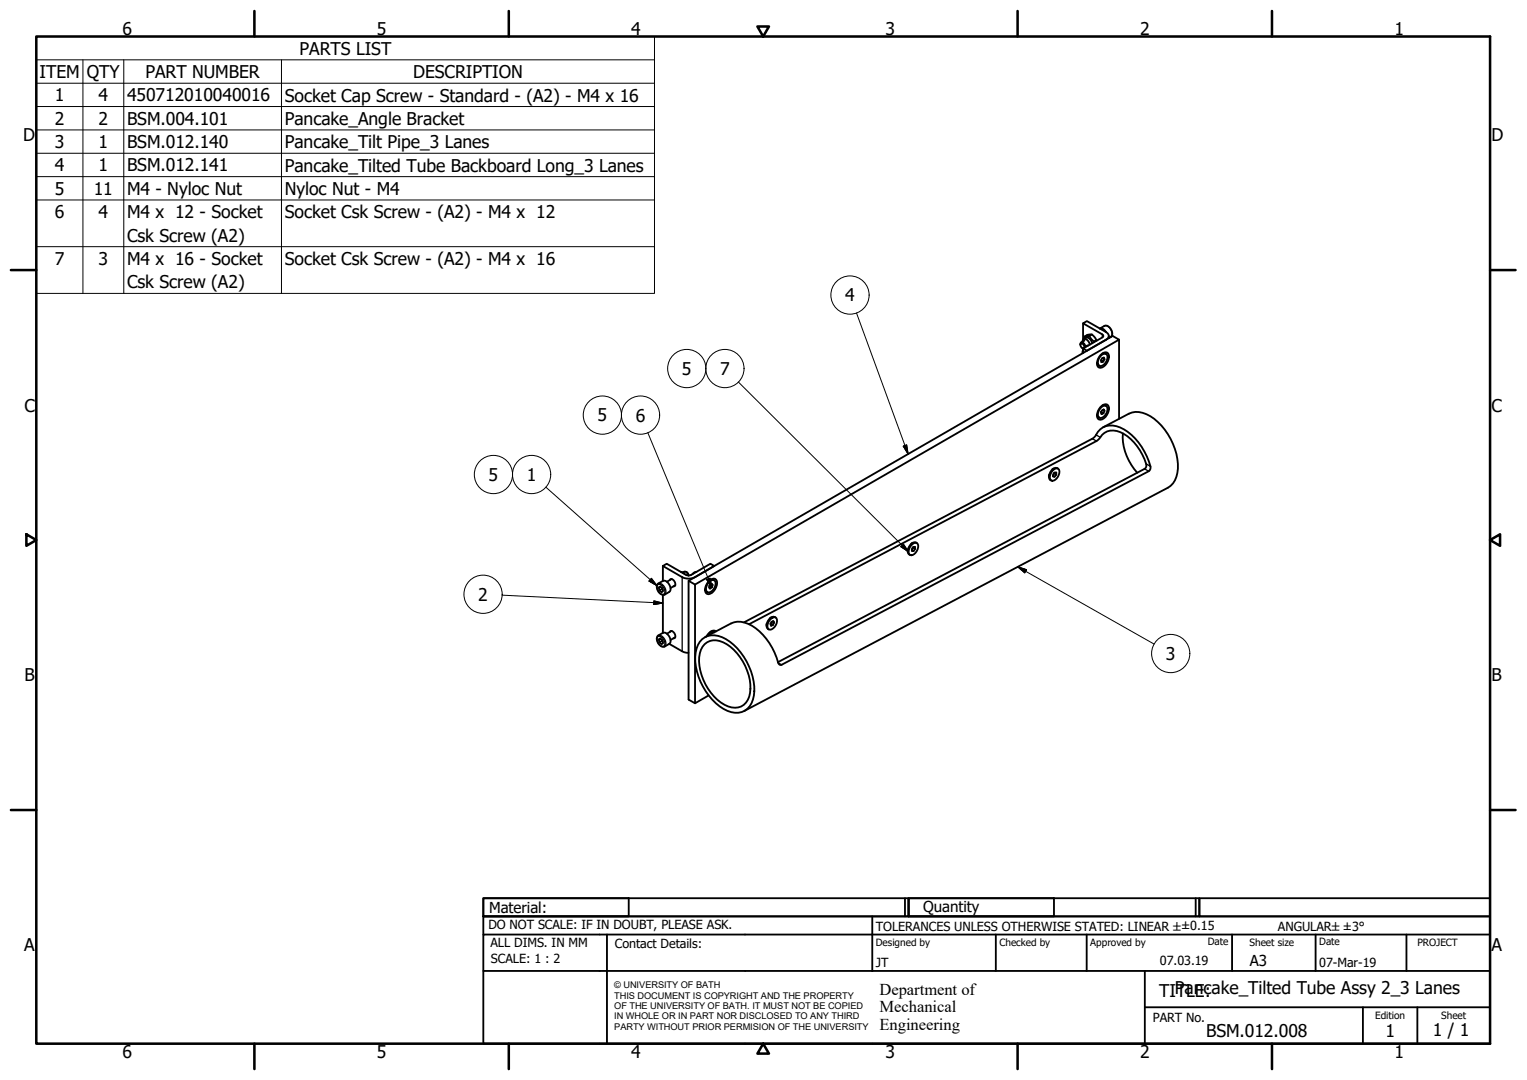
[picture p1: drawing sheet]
<svg xmlns="http://www.w3.org/2000/svg" width="420mm" height="297mm" viewBox="0 0 420 297" stroke-linecap="round" stroke-linejoin="round" font-family="sans-serif">
<!-- layer: Visible (ISO) -->
<g fill="none" stroke="#000" stroke-width=".51">
<path d="M297.3 94.8l.2-.6a1.14 1.14 0 0 1 1.2 1.1M297.8 95.8l.2 .1M297.9 94l.2-.7a1.53 1.53 0 0 1 1.8 1.5M298 95.9h.1M298 88.9l1.1-.6 5.3 3.1a1.09 1.09 0 0 1 .7 1 1.09 1.09 0 0 1-.7 1l-5.3 3.1-1.1-.7 5.3-3 .3-.4-.3-.4zM298 96.3l-.1 .9M298 88.9v4.5M298.2 93.2l.6-.3a1.62 1.62 0 0 1 1.7 1.5M298.4 95.6v-.3a.79 .79 0 0 0-1.1-.7 1.02 1.02 0 0 0 .7 1.2v1.3M298.4 93.7l-.9 .5M298.4 93.1l.1-.6 1.2-.1 1.3 1.5-.1 .3M298.5 92.5a1.85 1.85 0 0 1 1.9-.5 1.85 1.85 0 0 1 1.3 1.5v.2"/>
<path d="M299.4 95l-.5 .2-.6 .5M300.4 92l-.7 .4M301.7 93.5l-.7 .4M301.8 99.8l.2 .5 .5 .3M302.8 97.7a1.51 1.51 0 0 1 2.1-.5 3 3 0 0 1-2.1 4 1.14 1.14 0 0 1-.9-1.8zM303 97.8a1 1 0 0 1 1.7 0 2.44 2.44 0 0 1-2.1 2.9 1.58 1.58 0 0 1 0-2.5zM303.3 97.2l.6-.1 .5 .3M303.3 98.5l.6 .3-.2-.5-.4 .2-.4 .7 .2 .4 .5-.2-.7-.3M303.9 98.8l-.3 .6M304.4 91.4a1.63 1.63 0 0 0-1.8-1l1.3-.8a2.01 2.01 0 0 1 2.1 2.4l-.2 .5-.7 .5v-.6M307.9 93.4v21.8M301.8 114.1l.2 .5 .5 .3"/>
<path d="M302.8 112a1.51 1.51 0 0 1 2.1-.5 3 3 0 0 1-2.1 4 1.14 1.14 0 0 1-.9-1.8zM302.8 112.3a1.18 1.18 0 0 1 1.8-.4 2.51 2.51 0 0 1-1.8 3.1 1.33 1.33 0 0 1-.3-2.3zM303 113.3h.1M303 113.2v.1M303.3 111.5l.6-.1 .5 .2M303.5 112.7l.4 .3-.2-.4-.5 .3-.3 .6 .2 .4 .5-.2-.6-.4M303.6 117.5l7-3.7a7.3 7.3 0 0 1 8 2.3 17.1 17.1 0 0 1 5.4 14 5.6 5.6 0 0 1-2.6 4l-116.6 61.4M303.9 113l-.3 .7M309 119.2a14.6 14.6 0 0 0 3.9 10.8M288.6 130.6v.6M289.6 129.4a1.1 1.1 0 0 1 1.8-.2 2.51 2.51 0 0 1-1.9 3 1.41 1.41 0 0 1-.2-2.3zM289.9 128.8l-.4 .3"/>
<path d="M290 130.2l.6 .4-.4 .5M290 130.2h-.1M290 130.2h.1M290.6 130.6v-.6l-.4-.1-.4 .6v.6h.4l-.4-.2M291.1 128.9a1.48 1.48 0 0 0-2.1 .9 1.49 1.49 0 0 0 .2 2.4M182.4 155.7l1.1-.6 5.3 3 .7 .2 .7-.2 5.3-3 1 .6-5.3 3-1.7 .5-1.8-.5zM182.4 155.7v4.1M184.3 159.5l.1-.2a1.26 1.26 0 0 1 1.2 .6 1.26 1.26 0 0 1 0 1.4h-.3M184.8 159.2l-1.3 .8M187.3 157.3l.6 .1 .5 .5M187.9 157.4a.97 .97 0 0 1 1.1 0 .97 .97 0 0 1 .5 .9M188.8 157.3l.4 .3 .3 .7"/>
<path d="M189.5 159.8l1.7 1v32.6M191.6 157.3l-.5 .1-.6 .5M195 159.9a1.24 1.24 0 0 1 1.1-.8 1.24 1.24 0 0 1 1.2 .7 3.3 3.3 0 0 1-2.3 3.6 1.46 1.46 0 0 1-.8-2.4zM195.5 159.5l.5-.1 .5 .2M249.7 151.1v.5M250.7 150a1.16 1.16 0 0 1 1.8-.4 2.53 2.53 0 0 1-1.8 3.1 1.35 1.35 0 0 1-.3-2.2zM251.1 149.3l-.4 .2M251.2 150.6l.6 .4-.4 .6M251.2 150.6l-.1 .1M251.8 151v-.6h-.5l-.4 .6v.6h.5l-.5-.3M252.3 149.4a1.48 1.48 0 0 0-2.2 .9 1.44 1.44 0 0 0 .3 2.3M180.9 160.7l1.5-.9a2.01 2.01 0 0 1 1.7 3l-1.2 .7a2.02 2.02 0 0 1-2-2.8z"/>
<path d="M181.3 175.9l.4-.3 .6 .5 .2 .8-.4 .3-.7-.5zM181.3 161.6l.4-.3 .6 .5 .2 .8-.4 .3-.7-.5zM181.7 175.6l-.4 .3M181.7 161.3l-.4 .3M182.1 176l.1 .3M182.1 161.7l.1 .3M182.2 176.3l-.8 .4M182.2 176.3l.1 .1M182.2 162l-.8 .4M182.2 162l.1 .1M182.4 174.1a1.93 1.93 0 0 1 2.1 2v.4l-.4 .6M182.4 174.1l-1.3 .7a1.96 1.96 0 0 0 0 2 1.96 1.96 0 0 0 1.8 1l1.2-.7"/>
<path d="M182.4 163.6v10.5M184.1 177.1l3.6 2 1.8 .5M184.3 173.8l.1-.2a1.26 1.26 0 0 1 1.2 .6 1.26 1.26 0 0 1 0 1.3l-.3 .1M184.8 173.5l-1.3 .8M185.8 175.3l-1.3 .7M185.8 161l-1.3 .7M191.2 160.8l116.7-67.4-1.8-1-116.6 67.4v32.6l1.7 1 3.8-2.1M193.2 175.8a6 6 0 0 1 7.6 .7 17.1 17.1 0 0 1 6.6 14.8 4.9 4.9 0 0 1-7.3 4.2 16.7 16.7 0 0 1-8.7-16 6.2 6.2 0 0 1 1.8-3.7zM193.9 177.2a4.7 4.7 0 0 1 6.1 0 14.4 14.4 0 0 1 6.1 14.4 4.3 4.3 0 0 1-6.7 2.3 14.5 14.5 0 0 1-6.8-14.3l.3-.9zM194 162l.2 .6 .4 .3M195.2 160a.98 .98 0 0 1 1.3-.4 .98 .98 0 0 1 .3 1.4 2.29 2.29 0 0 1-2 1.9 1.61 1.61 0 0 1 0-2.4zM195.2 161.2h.1"/>
<path d="M195.3 160.9l-.1 .3M195.5 173.8l.5-.1 .5 .2a1.45 1.45 0 0 0-1.8 1M195.7 160.6l.4 .3-.3-.3-.5 .3-.2 .7 .3 .3 .5-.3-.7-.4M196.1 160.9l-.2 .7M197 173.7a1.66 1.66 0 0 0-2.3 .8l-.3 .5M204.7 171.2l96.5-51a5 5 0 0 1 6-3 15.5 15.5 0 0 1 9.3 11.1 1.26 1.26 0 0 1-.4 1.3l-101 53.2a.72 .72 0 0 1-1-.6 16.5 16.5 0 0 0-8.2-10.6 5.5 5.5 0 0 0-4.8-.1l-7 3.7M206.1 171.7l95.6-50.4 .6-.5a4.5 4.5 0 0 1 6.9-1.5 14.6 14.6 0 0 1 6.2 8.7l-.2 .7-.3 .3-100.8 53.1M210.9 171.6v.5M212 171.5h.1M212.2 170.1a.89 .89 0 0 1 1.2-.3 .89 .89 0 0 1 .4 1.1 2.32 2.32 0 0 1-2.2 2.2 2 2 0 0 1 .6-3zM212.2 169.8l-.4 .2M212.5 170.9l.5 .3-.2-.4-.5 .3-.3 .6 .2 .4 .5-.2"/>
<path d="M213 171.2l-.3 .7-.7-.4M213.4 169.8a1.45 1.45 0 0 0-2.1 1 1.5 1.5 0 0 0 .2 2.3"/>
</g>
<!-- layer: Visible Narrow (ISO) -->
<path d="M303.3 92v.8M303.9 89.6a2.02 2.02 0 0 1 1.7 3.1M301.6 119.6l1.1 .7M300.6 120.7l1.1 .6M314.9 129l1.2 .6M315.4 127.6l1.1 .7M187.7 158.7v20.4M181.1 175.1a1.78 1.78 0 0 1 1.6 2.6 1.77 1.77 0 0 1-1.6-2.6zM181.1 160.8a1.78 1.78 0 0 1 1.6 2.6 1.77 1.77 0 0 1-1.6-2.6zM181.1 174.8a2.03 2.03 0 0 1 1.8 3M181.1 160.5a2.03 2.03 0 0 1 1.8 3M214.1 182.3l1 .5" fill="none" stroke="#000" stroke-width=".36"/>
<!-- layer: Visible (ISO) -->
<g fill="#000">
<circle cx="251.2" cy="150.6" r=".25"/>
<circle cx="212" cy="171.5" r=".25"/>
</g>
<!-- layer: Symbol (ISO) -->
<g fill="none" stroke="#000" stroke-width=".28">
<path d="M10 16.5v-6.5h170.1v6.5M10 16.5h170.1v6.4M10 16.5v64.2h170.1v-57.8M22.8 16.5v64.2M34.1 16.5v64.2M77.4 16.5v64.2M10 22.9h170.1M10 29.3h170.1M10 35.7h170.1M10 42.1h170.1M10 48.6h170.1M10 55h170.1"/>
<path d="M10 67.8h170.1M235.7 86.1l14.2 38.8M178.2 119l17.7 42.6M203.2 105.1l46.8 46.7M150.2 134l30.6 27.1M248.5 122.7l1-.3 .4 2.5zM179.2 159.1l1.6 2-2.2-1.3zM194.5 159.4l.9-.4 .5 2.6zM247.9 150.4l.7-.7 1.4 2.1zM280 155.9l2.5 .8-.5 .9zM280 155.9l37.6 21.3M138.1 163.7l44.3 2.2"/>
<path d="M179.9 165.3l2.5 .6-2.5 .4z"/>
<circle cx="233.9" cy="81.1" r="5.3"/>
<circle cx="165.7" cy="114.2" r="5.3"/>
<circle cx="176.2" cy="114.2" r="5.3"/>
<circle cx="189" cy="101.4" r="5.3"/>
<circle cx="199.5" cy="101.4" r="5.3"/>
<circle cx="135.8" cy="130.5" r="5.3"/>
<circle cx="146.3" cy="130.5" r="5.3"/>
<circle cx="132.9" cy="163.4" r="5.3"/>
<circle cx="322.1" cy="179.7" r="5.3"/>
</g>
<!-- layer: Border (ISO) -->
<g fill="none" stroke="#000" stroke-width=".7">
<path d="M10 10h400v277h-400zM70 3v7M140 3v7M208.4 7.3h3.2l-1.6 2.7zM280 3v7M350 3v7M3 74.3h7M410 74.3h7M7.3 146.9l2.7 1.6-2.7 1.6zM410 148.5l2.7-1.6v3.2zM3 222.8h7M410 222.8h7"/>
<path d="M70 287v7M140 287v7M210 287l1.6 2.8h-3.2zM280 287v7M350 287v7"/>
</g>
<!-- layer: Title (ISO) -->
<g fill="none" stroke="#000" stroke-width=".51">
<path d="M133 247h40v5h-40zM133 247h117v5h-117zM133 257v-5h277v5M133 257h277v30h-277zM167 257v30M240 252v15M249 247v5M250 247h40v5h-40zM250 247h80v5h-80zM274 257v10M299 257v10M329 247v5"/>
<path d="M330 247h80v5h-80zM339 257v10M362 257v10M387 257v10M133 267h277M315 277h95M315 267v20M375 277v10M390 277v10"/>
</g>
<!-- layer: Symbol (ISO) -->
<path d="M248.5 122.7l1.4 2.2zM248.5 122.7l1-.3 .4 2.5zM178.6 159.8l2.2 1.3zM179.2 159.1l1.6 2-2.2-1.3zM194.5 159.4l1.4 2.2zM194.5 159.4l.9-.4 .5 2.6zM247.9 150.4l2.1 1.4zM247.9 150.4l.7-.7 1.4 2.1zM280 155.9l2.5 .8zM280 155.9l2.5 .8-.5 .9zM179.9 166.3l2.5-.4zM179.9 165.3l2.5 .6-2.5 .4z" fill="#000" stroke="#000" stroke-width=".28"/>
<g font-size="4.8">
<text x="33.7" y="9.6">6</text>
<text x="103.7" y="9.6">5</text>
<text x="173.7" y="9.6">4</text>
<text x="243.7" y="9.6">3</text>
<text x="313.7" y="9.6">2</text>
<text x="383.7" y="9.6">1</text>
<text x="82.4" y="15">PARTS LIST</text>
<text x="10.9" y="21.4">ITEM</text>
<text x="23.9" y="21.5">QTY</text>
<text x="40" y="21.4">PART NUMBER</text>
<text x="113.7" y="21.5">DESCRIPTION</text>
<text x="15.1" y="27.9">1</text>
<text x="27.1" y="27.8">4</text>
<text x="34.9" y="27.9">450712010040016</text>
<text x="78.4" y="27.9">Socket Cap Screw - Standard - (A2) - M4 x 16</text>
<text x="15.1" y="34.3">2</text>
<text x="27.1" y="34.3">2</text>
<text x="34.9" y="34.3">BSM.004.101</text>
<text x="78.4" y="34.3">Pancake_Angle Bracket</text>
<text x="6.3" y="38.9">D</text>
<text x="15.1" y="40.7">3</text>
<text x="27.1" y="40.7">1</text>
<text x="34.9" y="40.7">BSM.012.140</text>
<text x="78.4" y="40.8">Pancake_Tilt Pipe_3 Lanes</text>
<text x="410.4" y="38.9">D</text>
<text x="15.1" y="47.1">4</text>
<text x="27.1" y="47.1">1</text>
<text x="34.9" y="47.1">BSM.012.141</text>
<text x="78.4" y="47.2">Pancake_Tilted Tube Backboard Long_3 Lanes</text>
<text x="15.1" y="53.5">5</text>
<text x="25.8" y="53.5">11</text>
<text x="34.9" y="53.6">M4 - Nyloc Nut</text>
<text x="78.4" y="53.6">Nyloc Nut - M4</text>
<text x="15.1" y="60">6</text>
<text x="27.1" y="60">4</text>
<text x="34.9" y="60">M4 x 12 - Socket</text>
<text x="78.4" y="60">Socket Csk Screw - (A2) - M4 x 12</text>
<text x="34.9" y="66.5">Csk Screw (A2)</text>
<text x="15.1" y="72.8">7</text>
<text x="27.1" y="72.8">3</text>
<text x="34.9" y="72.9">M4 x 16 - Socket</text>
<text x="78.4" y="72.9">Socket Csk Screw - (A2) - M4 x 16</text>
<text x="34.9" y="79.3">Csk Screw (A2)</text>
<text x="232.6" y="82.9">4</text>
<text x="187.6" y="103.1">5</text>
<text x="198.1" y="103.1">7</text>
<text x="6.7" y="113.2">C</text>
<text x="410.4" y="113.2">C</text>
<text x="164.4" y="115.9">5</text>
<text x="174.9" y="116">6</text>
<text x="134.5" y="132.3">5</text>
<text x="144.9" y="132.3">1</text>
<text x="131.6" y="165.2">2</text>
<text x="320.8" y="181.5">3</text>
<text x="6.8" y="187.4">B</text>
<text x="410.4" y="187.4">B</text>
<text x="6.7" y="261.7">A</text>
<text x="410.4" y="261.7">A</text>
<text x="319" y="274.2">TIPancake_Tilted Tube Assy 2_3 Lanes</text>
<text x="323.6" y="274.2">TLE:</text>
<text x="331.9" y="285.3">BSM.012.008</text>
<text x="381.2" y="285.3">1</text>
<text x="394.2" y="285">1 / 1</text>
<text x="33.7" y="291">6</text>
<text x="103.7" y="290.9">5</text>
<text x="173.7" y="290.9">4</text>
<text x="243.7" y="291">3</text>
<text x="313.7" y="291">2</text>
<text x="383.7" y="290.9">1</text>
</g>
<g font-size="4.6">
<text x="242" y="273.7">Department of</text>
<text x="242" y="278.4">Mechanical</text>
<text x="242" y="283.2">Engineering</text>
</g>
<g font-size="4.1">
<text x="134.6" y="251.1">Material:</text>
<text x="254" y="250.8">Quantity</text>
<text x="343.9" y="265.6">A3</text>
</g>
<g font-size="3.5">
<text x="134.4" y="255.6">DO NOT SCALE: IF IN DOUBT, PLEASE ASK.</text>
<text x="241" y="256">TOLERANCES UNLESS OTHERWISE STATED: LINEAR ±±0.15</text>
<text x="351.6" y="256">ANGULAR±±3°</text>
<text x="134.9" y="260.6">ALL DIMS. IN MM</text>
<text x="169.2" y="260.6">Contact Details:</text>
<text x="135.1" y="264.8">SCALE: 1 : 2</text>
<text x="241" y="266">JT</text>
<text x="319.2" y="265.5">07.03.19</text>
<text x="363" y="266">07-Mar-19</text>
<text x="317.2" y="281.2">PART No.</text>
</g>
<g font-size="2.8">
<text x="241" y="260.1">Designed by</text>
<text x="275" y="260.1">Checked by</text>
<text x="300" y="260.1">Approved by</text>
<text x="332.3" y="260">Date</text>
<text x="343.8" y="260.1">Sheet size</text>
<text x="363" y="260">Date</text>
<text x="390" y="260.1">PROJECT</text>
<text x="378.4" y="280.1">Edition</text>
<text x="396.6" y="280.1">Sheet</text>
</g>
<g font-size="2.5">
<text x="169" y="271.9">© UNIVERSITY OF BATH</text>
<text x="169" y="274.7">THIS DOCUMENT IS COPYRIGHT AND THE PROPERTY</text>
<text x="169" y="277.5">OF THE UNIVERSITY OF BATH. IT MUST NOT BE COPIED</text>
<text x="169" y="280.4">IN WHOLE OR IN PART NOR DISCLOSED TO ANY THIRD</text>
<text x="169" y="283.2">PARTY WITHOUT PRIOR PERMISION OF THE UNIVERSITY</text>
</g>
</svg>
